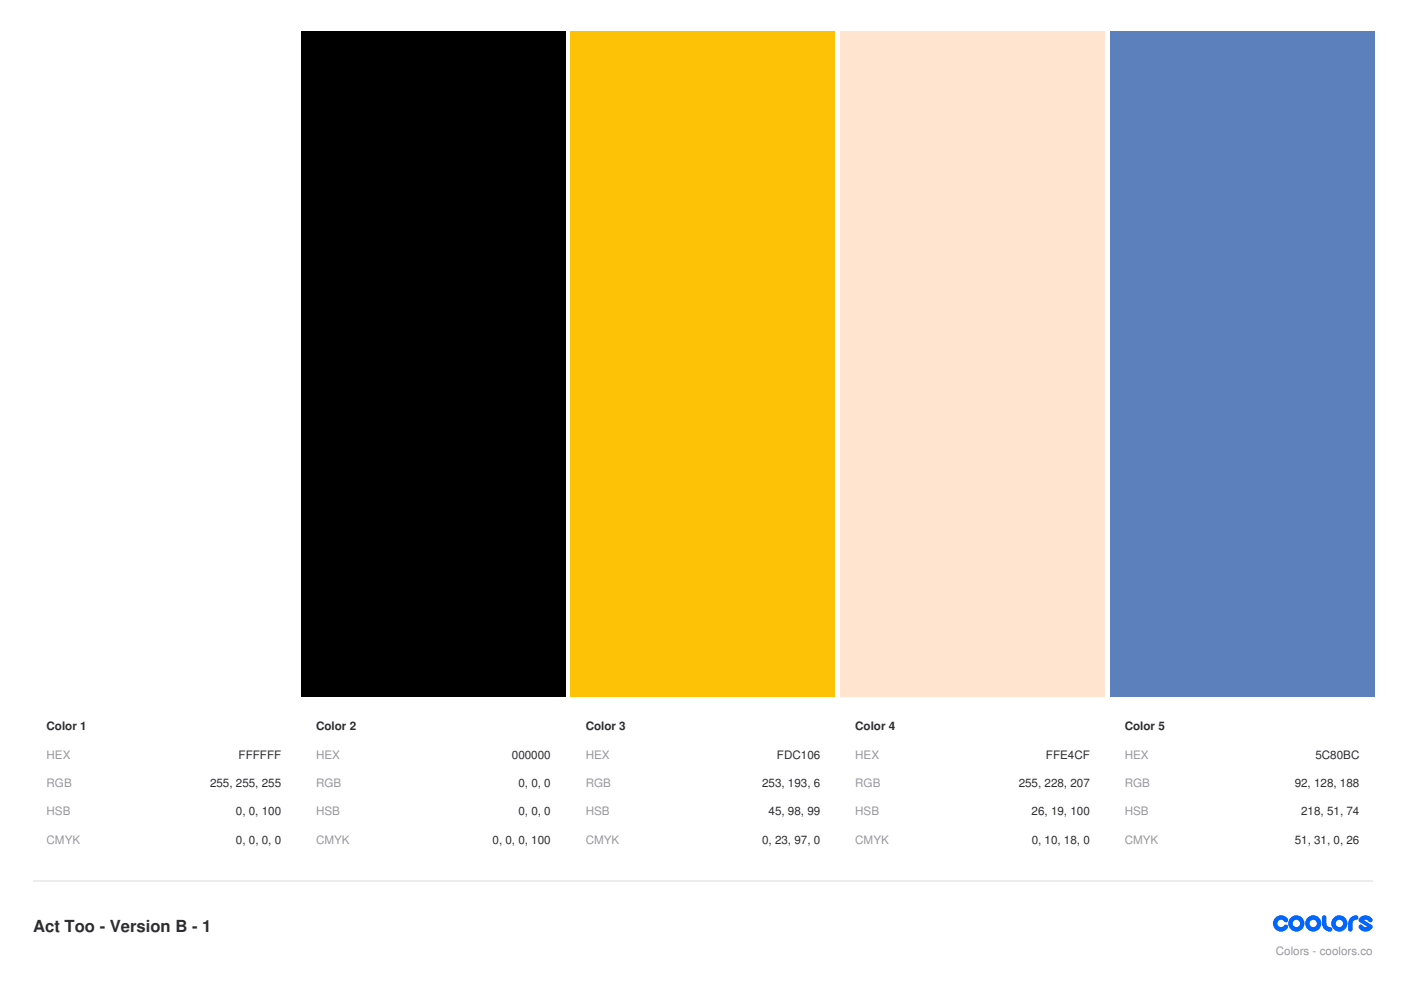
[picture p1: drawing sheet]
<svg xmlns="http://www.w3.org/2000/svg" width="297mm" height="210mm" viewBox="0 0 297 210" stroke-linecap="round" stroke-linejoin="round" font-family="sans-serif">
<path d="M63.9 6.7h56v173.9h-56z" fill="#000"/>
<path d="M63.5 147.8h56.8v33.2h-56.8z" fill="#fff"/>
<path d="M121 6.7h56.1v173.9h-56.1z" fill="#fdc106"/>
<path d="M120.6 147.8h56.8v33.2h-56.8z" fill="#fff"/>
<path d="M178.2 6.7h56v173.9h-56z" fill="#ffe4cf"/>
<path d="M177.8 147.8h56.8v33.2h-56.8z" fill="#fff"/>
<path d="M235.3 6.7h56.1v173.9h-56.1z" fill="#5c80bc"/>
<path d="M234.9 147.8h56.8v33.2h-56.8z" fill="#fff"/>
<path d="M7.1 186.8h283.9" fill="none" stroke="#ececec" stroke-width=".35"/>
<g fill="#06f">
<path d="M270.4 194.6a1.72 1.72 0 0 1 2.6 .2 .52 .52 0 0 1-.2 .8 .52 .52 0 0 1-.7-.4 .77 .77 0 0 0-1.1 .1 .77 .77 0 0 0 .2 1.1 .77 .77 0 0 0 1-.2 .48 .48 0 0 1 .7-.1 .48 .48 0 0 1 .1 .7 1.73 1.73 0 0 1-2.5 .3 1.73 1.73 0 0 1-.1-2.5z"/>
<path d="M280.5 194.1h.4l.3 .3v1.4a.77 .77 0 0 0 .8 .8 .48 .48 0 0 1 .5 .4 .48 .48 0 0 1-.5 .5 1.73 1.73 0 0 1-1.7-1.7v-1.3z"/>
<path d="M286.3 194.6l.8-.5h.4a.48 .48 0 0 1 .5 .4 .48 .48 0 0 1-.5 .5 .77 .77 0 0 0-.7 .8v1.2a.48 .48 0 0 1-.5 .5 .48 .48 0 0 1-.5-.5 2.69 2.69 0 0 1 .5-2.4z"/>
<path d="M288.4 194.5a1.72 1.72 0 0 1 2.6 .3 .52 .52 0 0 1-.3 .7 .52 .52 0 0 1-.7-.3l-.5-.2-.3 .1 1.6 1 .2 .2v.5a1.69 1.69 0 0 1-3-.3 .48 .48 0 0 1 .3-.5 .48 .48 0 0 1 .6 .2l.4 .3h.6l-1.8-1.2v-.5z"/>
<path d="M273.1 195.8a1.75 1.75 0 0 0 3.5 0 1.75 1.75 0 0 0-3.5 0zM274.1 195.8a.77 .77 0 0 1 1.5 0 .77 .77 0 0 1-1.5 0z"/>
<path d="M276.7 195.8a1.75 1.75 0 0 0 3.5 0 1.75 1.75 0 0 0-3.5 0zM277.7 195.8a.77 .77 0 0 1 1.5 0 .77 .77 0 0 1-1.5 0z"/>
<path d="M282.2 195.8a1.75 1.75 0 0 0 3.5 0 1.75 1.75 0 0 0-3.5 0zM283.2 195.8a.77 .77 0 0 1 1.5 0 .77 .77 0 0 1-1.5 0z"/>
</g>
<text font-size="3.5" fill="#2d2d2f" x="7.1" y="197.6">Act Too - Version B - 1</text>
<g font-size="2.5" fill="#2d2d2f">
<text x="9.9" y="154.9">Color 1</text>
<text x="67" y="154.9">Color 2</text>
<text x="124.2" y="154.9">Color 3</text>
<text x="181.3" y="154.9">Color 4</text>
<text x="238.5" y="154.9">Color 5</text>
<text x="50.6" y="160.9">FFFFFF</text>
<text x="108.5" y="160.9">000000</text>
<text x="164.7" y="160.9">FDC106</text>
<text x="221.8" y="160.9">FFE4CF</text>
<text x="278.9" y="160.9">5C80BC</text>
<text x="44.5" y="166.9">255, 255, 255</text>
<text x="109.9" y="166.9">0, 0, 0</text>
<text x="161.6" y="166.9">253, 193, 6</text>
<text x="216" y="166.9">255, 228, 207</text>
<text x="274.5" y="166.9">92, 128, 188</text>
<text x="50" y="172.9">0, 0, 100</text>
<text x="109.9" y="172.9">0, 0, 0</text>
<text x="163" y="172.9">45, 98, 99</text>
<text x="218.7" y="172.9">26, 19, 100</text>
<text x="275.9" y="172.9">218, 51, 74</text>
<text x="50" y="178.9">0, 0, 0, 0</text>
<text x="104.4" y="178.9">0, 0, 0, 100</text>
<text x="161.6" y="178.9">0, 23, 97, 0</text>
<text x="218.7" y="178.9">0, 10, 18, 0</text>
<text x="274.5" y="178.9">51, 31, 0, 26</text>
</g>
<g font-size="2.5" fill="#97969c">
<text x="9.9" y="160.9">HEX</text>
<text x="67" y="160.9">HEX</text>
<text x="124.2" y="160.9">HEX</text>
<text x="181.3" y="160.9">HEX</text>
<text x="238.5" y="160.9">HEX</text>
<text x="9.9" y="166.9">RGB</text>
<text x="67" y="166.9">RGB</text>
<text x="124.2" y="166.9">RGB</text>
<text x="181.3" y="166.9">RGB</text>
<text x="238.5" y="166.9">RGB</text>
<text x="9.9" y="172.9">HSB</text>
<text x="67" y="172.9">HSB</text>
<text x="124.2" y="172.9">HSB</text>
<text x="181.3" y="172.9">HSB</text>
<text x="238.5" y="172.9">HSB</text>
<text x="9.9" y="178.9">CMYK</text>
<text x="67" y="178.9">CMYK</text>
<text x="124.2" y="178.9">CMYK</text>
<text x="181.3" y="178.9">CMYK</text>
<text x="238.5" y="178.9">CMYK</text>
<text x="270.5" y="202.5">Colors - coolors.co</text>
</g>
</svg>
